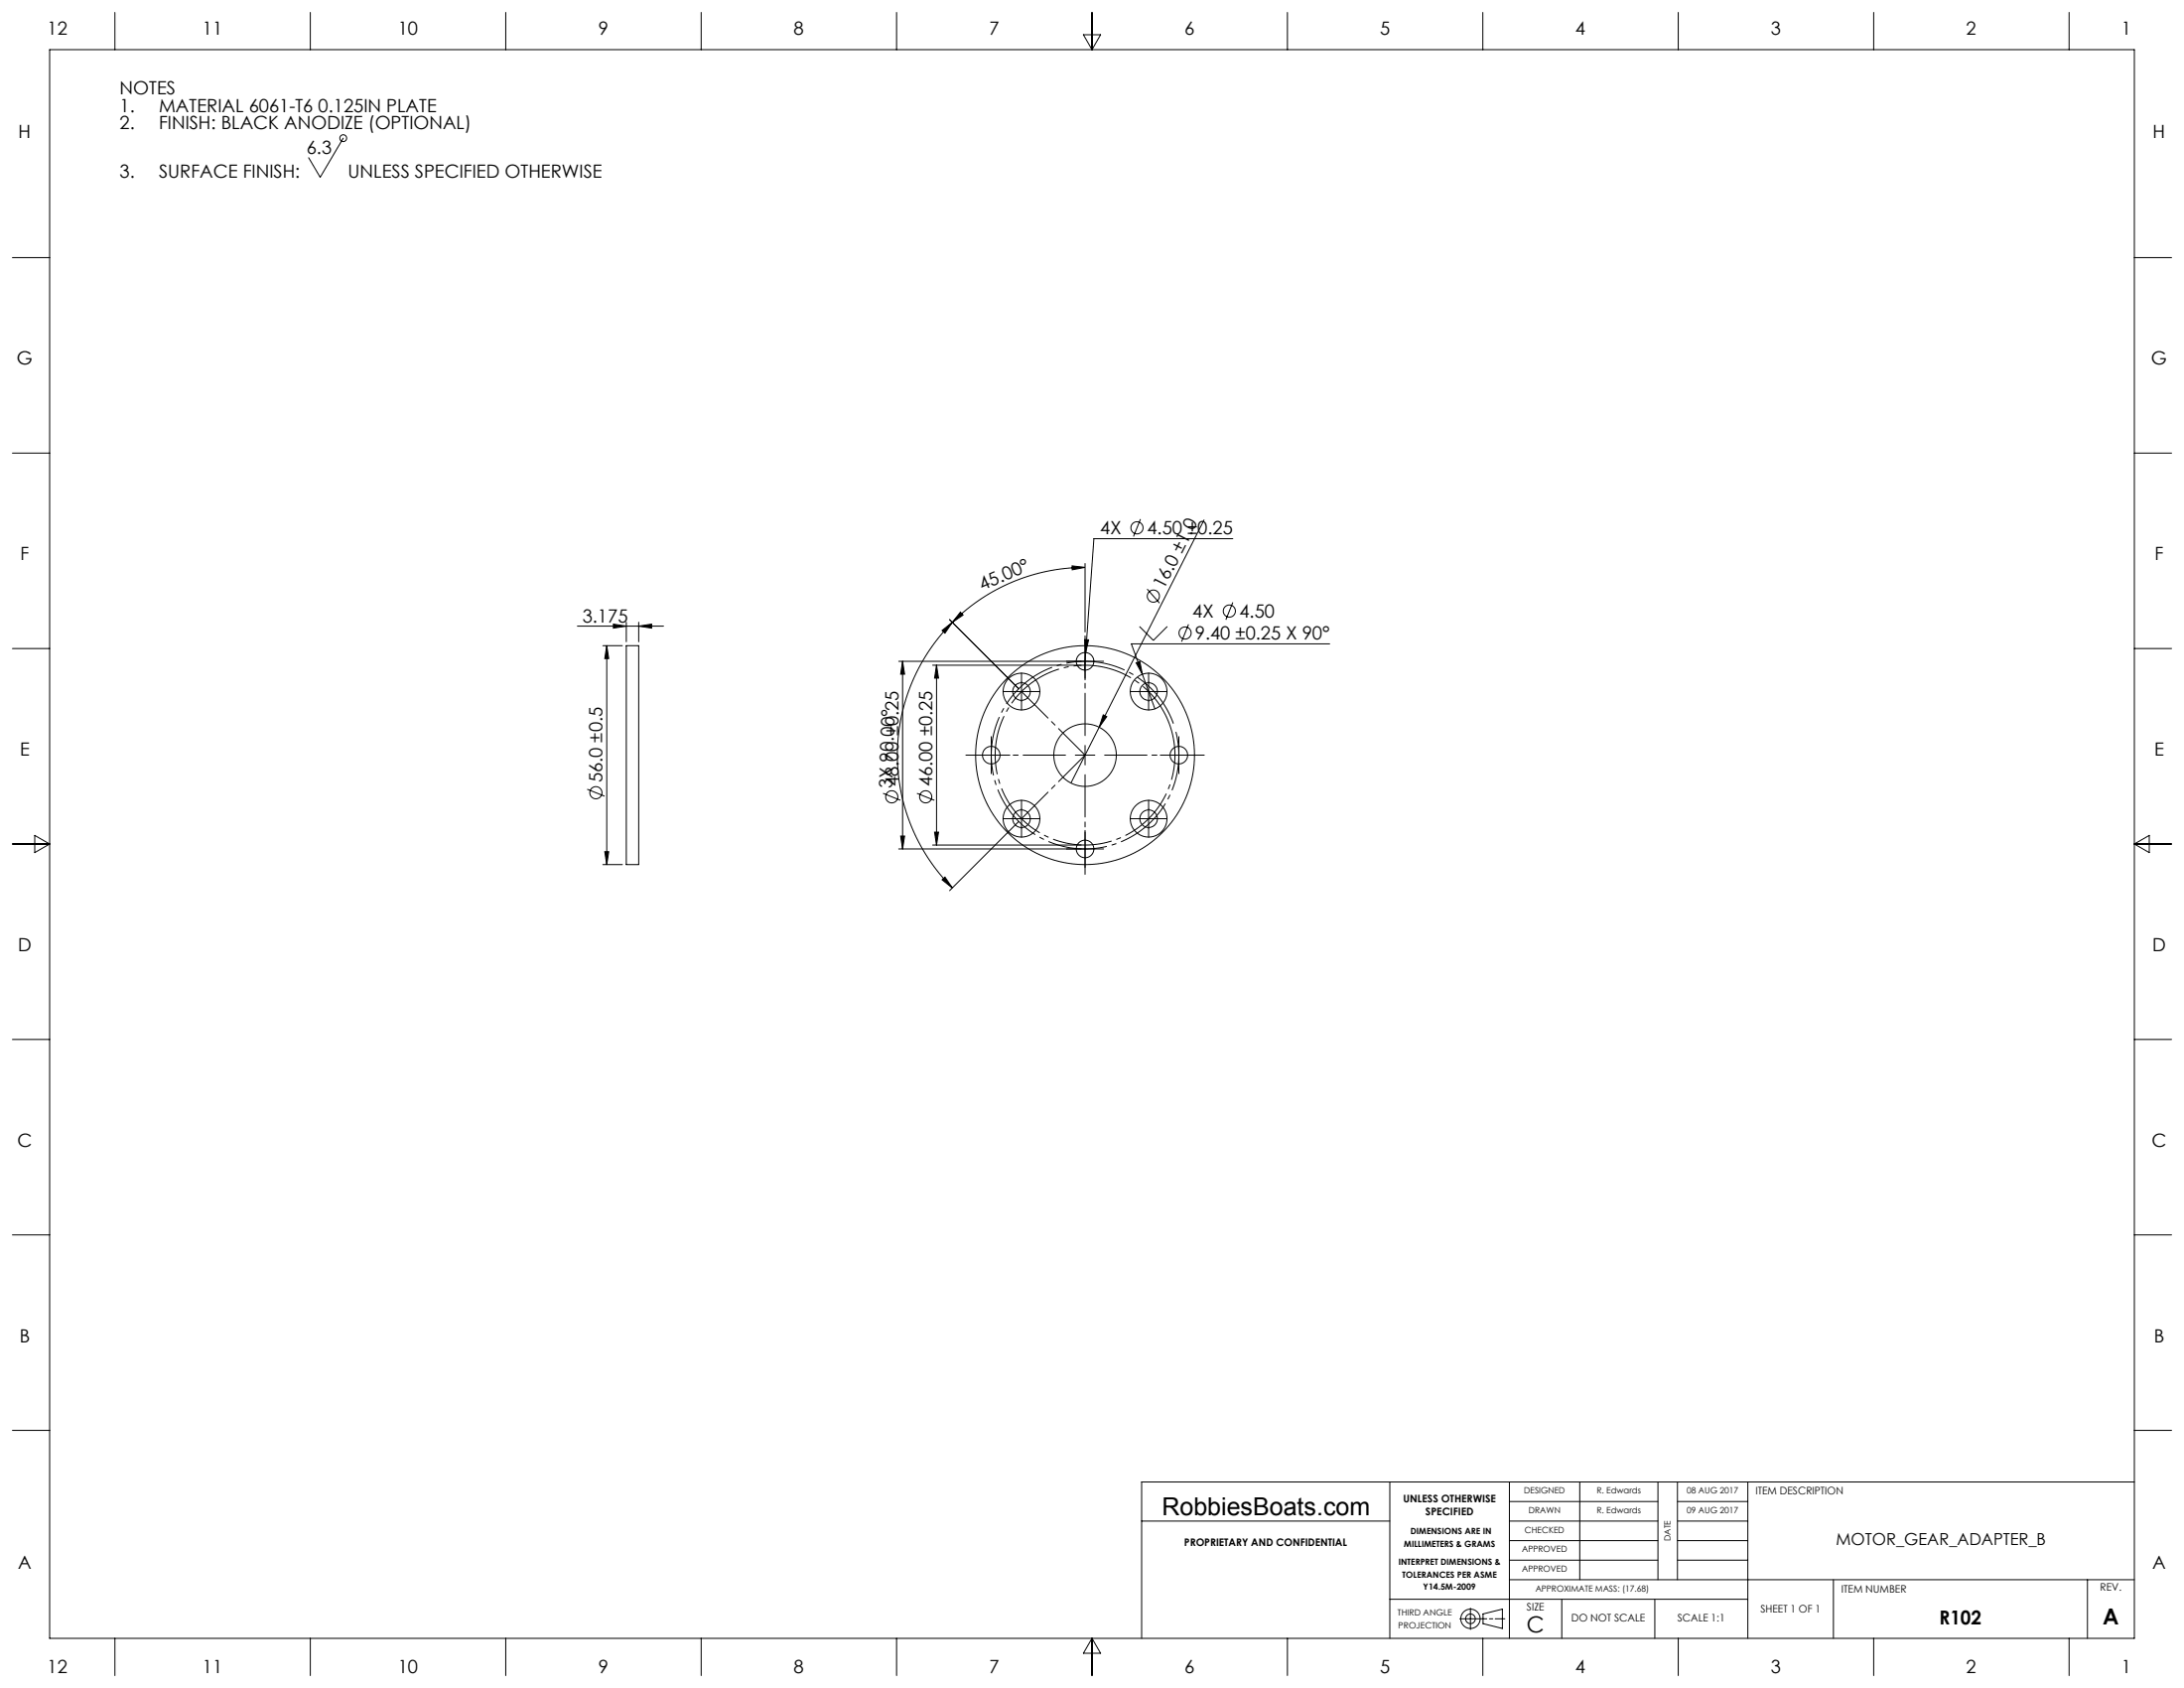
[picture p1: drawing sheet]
<svg xmlns="http://www.w3.org/2000/svg" width="559mm" height="432mm" viewBox="0 0 559 432" stroke-linecap="round" stroke-linejoin="round" font-family="sans-serif">
<g fill="none" stroke="#000" stroke-width=".25">
<path d="M12.7 12.7h533.4v406.4h-533.4zM29.4 3.2v9.5M79.4 3.2v9.5M129.4 3.2v9.5M179.4 3.2v9.5M229.4 3.2v9.5M277.2 8.9h4.4l-2.2 3.8zM279.4 3.2v9.5M329.4 3.2v9.5M379.4 3.2v9.5M429.4 3.2v9.5M479.4 3.2v9.5"/>
<path d="M529.4 3.2v9.5M87.8 35.3l-5.9 10-2.9-5M3.2 65.9h9.5M546.1 65.9h9.5M3.2 115.9h9.5M546.1 115.9h9.5M291.8 132.8l-1.8 4.4M308.1 133l-34.1 67.3M315.4 137.8h-35.5l-2.4 33.6M156.9 159.7l3.3 .5-3.3 .5zM160.2 159.2v5M163.4 159.2v5"/>
<path d="M243 158.5l17.7 17.7M243.7 159.2a48 48 0 0 0 0 67.9M245.7 156.6l.7 .7-2.7 1.9zM274.3 144.7l3.3 .4-3.3 .7zM277.6 145.1a48 48 0 0 0-33.9 14.1M277.6 144.1v17.6M293.5 150.7l3.2 3.6M304.1 159.7l-1.8 4.4M315.4 154.1l-1.7 4.4M3.2 165.9h9.5M147.7 160.2h22.1M154.2 165.2h5"/>
<path d="M155.2 165.2v56M155.2 165.2l.6 3.3h-1.1zM160.2 165.2h3.2v56h-3.2zM163.4 160.2l3.3-.5v1zM229.9 169.2h50.2M230.9 169.2l.6 3.3h-1.1zM230.9 169.2v48M238.6 170.2h38M239.6 170.2l.5 3.3h-1zM239.6 170.2v46M241 161.3l2.7-2.1-1.9 2.8zM258.9 176.9h5"/>
<path d="M261.4 174.4v5M277.5 163.6l1 .1-.7 3.2zM277.6 166.7v5M290.7 169.6l.9-.4 .7 3.3zM291.4 176.9h5M291.5 160.3l3.6 3.5 3.6-3.5M293.9 174.4v5M340.2 164.7h-50.7l6 16.6M546.1 165.9h9.5M251.1 193.2h5M253.6 190.7v5M275.1 193.2h5"/>
<path d="M277.6 190.7v5M282.3 182.9l.9 .4-2 2.7zM299.1 193.2h5M301.6 190.7v5M3.2 215.9h9.5M8.9 213.7l3.8 2.2-3.8 2.2zM150.2 201.9l4.5 1.8M154.7 217.9h1.1l-.6 3.3zM225.9 202.9l4.5 1.8M230.4 213.9h1.1l-.6 3.3zM234.6 202.9l4.5 1.8M238.6 216.2h38"/>
<path d="M239.1 212.9h1l-.5 3.3zM258.9 209.4h5M260.7 210.1l-17.7 17.7M261.4 206.9v5M277.6 214.7v5M280.1 217.2h-50.2M291.4 209.4h5M293.9 206.9v5M546.1 215.9h9.5M546.1 215.9l3.8-2.2v4.4zM154.2 221.2h5M241 225.1l.8-.7 1.9 2.7z"/>
<path d="M3.2 265.9h9.5M546.1 265.9h9.5M3.2 315.9h9.5M546.1 315.9h9.5M3.2 365.9h9.5M355.6 379.1v40M386.2 379.1v40M404.2 379.1v25M424.2 379.1v25M429.2 379.1v25M447.2 379.1v40M546.1 365.9h9.5"/>
<path d="M546.1 379.1h-254v40M292.1 389.1h63.5M386.2 389.1h38M386.2 384.1h38M386.2 394.1h38M386.2 399.1h38M429.2 389.1h18M429.2 384.1h18M429.2 394.1h18M429.2 399.1h18M29.4 419.1v9.5M79.4 419.1v9.5"/>
<path d="M129.4 419.1v9.5M179.4 419.1v9.5M229.4 419.1v9.5M279.4 419.1v9.5M279.4 419.1l2.2 3.8h-4.4zM329.4 419.1v9.5M355.6 409.1h91.6M373.5 414.1h6.9M376.2 411.4v5.4M379.4 419.1v9.5M379.4 412.9l5-1.3v5l-5-1.3zM381.1 414.1h.9"/>
<path d="M382.6 414.1h2.4M386.2 404.1h159.9M399.6 409.1v10M423.4 409.1v10M429.4 419.1v9.5M469.1 404.1v15M479.4 419.1v9.5M529.4 419.1v9.5M534.1 404.1v15"/>
<circle cx="87.8" cy="35.3" r=".88"/>
<circle cx="290.9" cy="135" r="1.56"/>
<circle cx="295.1" cy="152.5" r="1.56"/>
<circle cx="314.5" cy="156.3" r="1.56"/>
<circle cx="261.4" cy="176.9" r="4.7"/>
<circle cx="261.4" cy="176.9" r="2.25"/>
<circle cx="277.6" cy="169.2" r="2.25"/>
<circle cx="293.9" cy="176.9" r="2.25"/>
<circle cx="293.9" cy="176.9" r="4.7"/>
<circle cx="303.2" cy="161.9" r="1.56"/>
<circle cx="253.6" cy="193.2" r="2.25"/>
<circle cx="277.6" cy="193.2" r="8"/>
<circle cx="277.6" cy="193.2" r="28"/>
<circle cx="301.6" cy="193.2" r="2.25"/>
<circle cx="152.5" cy="202.8" r="1.56"/>
<circle cx="228.2" cy="203.8" r="1.56"/>
<circle cx="236.8" cy="203.8" r="1.56"/>
<circle cx="261.4" cy="209.4" r="4.7"/>
<circle cx="261.4" cy="209.4" r="2.25"/>
<circle cx="277.6" cy="217.2" r="2.25"/>
<circle cx="293.9" cy="209.4" r="2.25"/>
<circle cx="293.9" cy="209.4" r="4.7"/>
<circle cx="376.2" cy="414.1" r="1.24"/>
<circle cx="376.2" cy="414.1" r="2.47"/>
</g>
<path d="M300.6 186.2a24 24 0 0 0-40.2-9.7 24 24 0 0 0 10.9 39.8 24 24 0 0 0 29.6-28.8l-.3-1.3" fill="none" stroke="#000" stroke-width=".25" stroke-dasharray="15.2 1.3 1.3 1.3" stroke-dashoffset="-1.1" stroke-linecap="butt"/>
<path d="M299.6 186.4a23 23 0 0 0-38.5-9.2 23 23 0 0 0 10.5 38.2 23 23 0 0 0 28.4-27.6l-.4-1.4" fill="none" stroke="#000" stroke-width=".25" stroke-dasharray="15.2 1.3 1.3 1.3" stroke-dashoffset="2" stroke-linecap="butt"/>
<path d="M272.6 193.2h-25.5M277.6 188.2v-25.5M277.6 198.2v25.5M282.6 193.2h25.5" fill="none" stroke="#000" stroke-width=".25" stroke-dasharray="15.2 1.3 1.3 1.3" stroke-dashoffset="4.4"/>
<g fill="none" stroke="#000" stroke-width=".25" stroke-dasharray="15.2 1.3 1.3 1.3">
<path d="M258.9 176.9h-2.3M261.4 174.4v-2.2M261.4 179.4v2.3M263.9 176.9h2.2M275.1 169.2h-2.2M277.6 166.7v-2.3M277.6 171.7v2.2M280.1 169.2h2.3M291.4 176.9h-2.3M293.9 174.4v-2.2M293.9 179.4v2.3M296.4 176.9h2.2"/>
<path d="M251.1 193.2h-2.2M253.6 190.7v-2.3M253.6 195.7v2.2M256.1 193.2h2.3M299.1 193.2h-2.2M301.6 190.7v-2.3M301.6 195.7v2.2M304.1 193.2h2.3M258.9 209.4h-2.3M261.4 206.9v-2.2M261.4 211.9v2.3M263.9 209.4h2.2"/>
<path d="M275.1 217.2h-2.2M277.6 214.7v-2.3M277.6 219.7v2.2M280.1 217.2h2.3M291.4 209.4h-2.3M293.9 206.9v-2.2M293.9 211.9v2.3M296.4 209.4h2.2"/>
</g>
<path d="M277.6 193.2l-16.2-16.3M277.6 193.2l-16.2 16.2" fill="none" stroke="#000" stroke-width=".25" stroke-dasharray="15.2 1.3 1.3 1.3" stroke-dashoffset="5.6"/>
<g fill="#000">
<path d="M282.3 182.9l.9 .4-2 2.7z"/>
<path d="M241 161.3l2.7-2.1-1.9 2.8zM241 225.1l.8-.7 1.9 2.7z"/>
<path d="M274.3 144.7l3.3 .4-3.3 .7zM245.7 156.6l.7 .7-2.7 1.9z"/>
<path d="M155.2 165.2l.6 3.3h-1.1zM154.7 217.9h1.1l-.6 3.3z"/>
<path d="M163.4 160.2l3.3-.5v1zM156.9 159.7l3.3 .5-3.3 .5z"/>
<path d="M277.5 163.6l.3 3.3 .7-3.2zM290.7 169.6l1.6 2.9-.7-3.3z"/>
<path d="M230.4 213.9h1.1l-.6 3.3zM230.9 169.2l.6 3.3h-1.1zM239.1 212.9h1l-.5 3.3zM239.6 170.2l.5 3.3h-1z"/>
</g>
<text font-size="6.3" x="297.3" y="387.6">RobbiesBoats.com</text>
<g font-size="5.7">
<text x="390.6" y="417.6">C</text>
<text x="538" y="415.6">A</text>
</g>
<text font-size="4.9" x="496.2" y="415.5">R102</text>
<g font-size="4.7">
<text x="12.1" y="8.8">12</text>
<text x="51.8" y="8.8">11</text>
<text x="101.8" y="8.8">10</text>
<text x="153.1" y="8.8">9</text>
<text x="203.1" y="8.8">8</text>
<text x="253.1" y="8.8">7</text>
<text x="303.1" y="8.8">6</text>
<text x="353.1" y="8.8">5</text>
<text x="403.1" y="8.8">4</text>
<text x="453.1" y="8.8">3</text>
<text x="503.1" y="8.8">2</text>
<text x="542.8" y="8.8">1</text>
<text x="30.6" y="24.1">NOTES</text>
<text x="30.6" y="28.6">1.</text>
<text x="40.6" y="28.6">MATERIAL 6061-T6 0.125IN PLATE</text>
<text x="4.7" y="35.4">H</text>
<text x="30.6" y="33.1">2.</text>
<text x="40.6" y="33.1">FINISH: BLACK ANODIZE (OPTIONAL)</text>
<text x="550.8" y="35.4">H</text>
<text x="78.4" y="39.3">6.3</text>
<text x="30.6" y="45.4">3.</text>
<text x="40.6" y="45.4">SURFACE FINISH:</text>
<text x="89" y="45.4">UNLESS SPECIFIED OTHERWISE</text>
<text x="4.3" y="93.3">G</text>
<text x="550.4" y="93.3">G</text>
<text x="281.5" y="136.7">4X</text>
<text x="293.5" y="136.7">4.50 ±0.25</text>
<text x="5.2" y="143.3">F</text>
<text x="551.3" y="143.3">F</text>
<text x="251.4" y="151.2" transform="rotate(-24 251.4 151.2)">45.00°</text>
<text x="297.8" y="151" transform="rotate(-63 297.8 151)">16.0 ±1.0</text>
<text x="149" y="159.2">3.175</text>
<text x="305.1" y="158">4X</text>
<text x="317.1" y="158">4.50</text>
<text x="305.8" y="163.6">9.40 ±0.25 X 90°</text>
<text x="5.1" y="193.3">E</text>
<text x="551.2" y="193.3">E</text>
<text x="154.2" y="200.2" transform="rotate(-90 154.2 200.2)">56.0 ±0.5</text>
<text x="228.3" y="201.7" transform="rotate(-88 228.3 201.7)">3X 90.00°</text>
<text x="229.9" y="201.3" transform="rotate(-90 229.9 201.3)">48.00 ±0.25</text>
<text x="238.6" y="201.3" transform="rotate(-90 238.6 201.3)">46.00 ±0.25</text>
<text x="4.6" y="243.3">D</text>
<text x="550.7" y="243.3">D</text>
<text x="4.4" y="293.3">C</text>
<text x="550.5" y="293.3">C</text>
<text x="5" y="343.3">B</text>
<text x="551.1" y="343.3">B</text>
<text x="4.6" y="401.3">A</text>
<text x="550.7" y="401.3">A</text>
<text x="12.1" y="427.9">12</text>
<text x="51.8" y="427.9">11</text>
<text x="101.8" y="427.9">10</text>
<text x="153.1" y="427.9">9</text>
<text x="203.1" y="427.9">8</text>
<text x="253.1" y="427.9">7</text>
<text x="303.1" y="427.9">6</text>
<text x="353.1" y="427.9">5</text>
<text x="403.1" y="427.9">4</text>
<text x="453.1" y="427.9">3</text>
<text x="503.1" y="427.9">2</text>
<text x="542.8" y="427.9">1</text>
</g>
<text font-size="4.2" x="469.8" y="395.3">MOTOR_GEAR_ADAPTER_B</text>
<g font-size="2.7">
<text x="449.2" y="382.4">ITEM DESCRIPTION</text>
<text x="359" y="384.2">UNLESS OTHERWISE</text>
<text x="364.7" y="387.7">SPECIFIED</text>
<text x="303" y="395.4">PROPRIETARY AND CONFIDENTIAL</text>
<text x="471.2" y="407.4">ITEM NUMBER</text>
<text x="537.4" y="406.9">REV.</text>
<text x="390.7" y="411.9">SIZE</text>
<text x="450.5" y="412.4">SHEET 1 OF 1</text>
<text x="402" y="414.8">DO NOT SCALE</text>
<text x="429.2" y="414.9">SCALE 1:1</text>
</g>
<g font-size="2.2">
<text x="390" y="382.1">DESIGNED</text>
<text x="408.5" y="382.1">R. Edwards</text>
<text x="431.6" y="382.1">08 AUG 2017</text>
<text x="391.1" y="387.1">DRAWN</text>
<text x="408.5" y="387.1">R. Edwards</text>
<text x="431.6" y="387.1">09 AUG 2017</text>
<text x="359.2" y="395.7">MILLIMETERS &amp; GRAMS</text>
<text x="360.9" y="392.5">DIMENSIONS ARE IN</text>
<text x="390.1" y="392.1">CHECKED</text>
<text x="427.5" y="394.2" transform="rotate(-90 427.5 394.2)">DATE</text>
<text x="357.8" y="400.4">INTERPRET DIMENSIONS &amp;</text>
<text x="389.4" y="397.1">APPROVED</text>
<text x="358.8" y="403.5">TOLERANCES PER ASME</text>
<text x="364.1" y="406.7">Y14.5M-2009</text>
<text x="389.4" y="402">APPROVED</text>
<text x="392.9" y="407.1">APPROXIMATE MASS: (17.68)</text>
<text x="357.6" y="413.3">THIRD ANGLE</text>
<text x="357.8" y="416.6">PROJECTION</text>
</g>
</svg>
